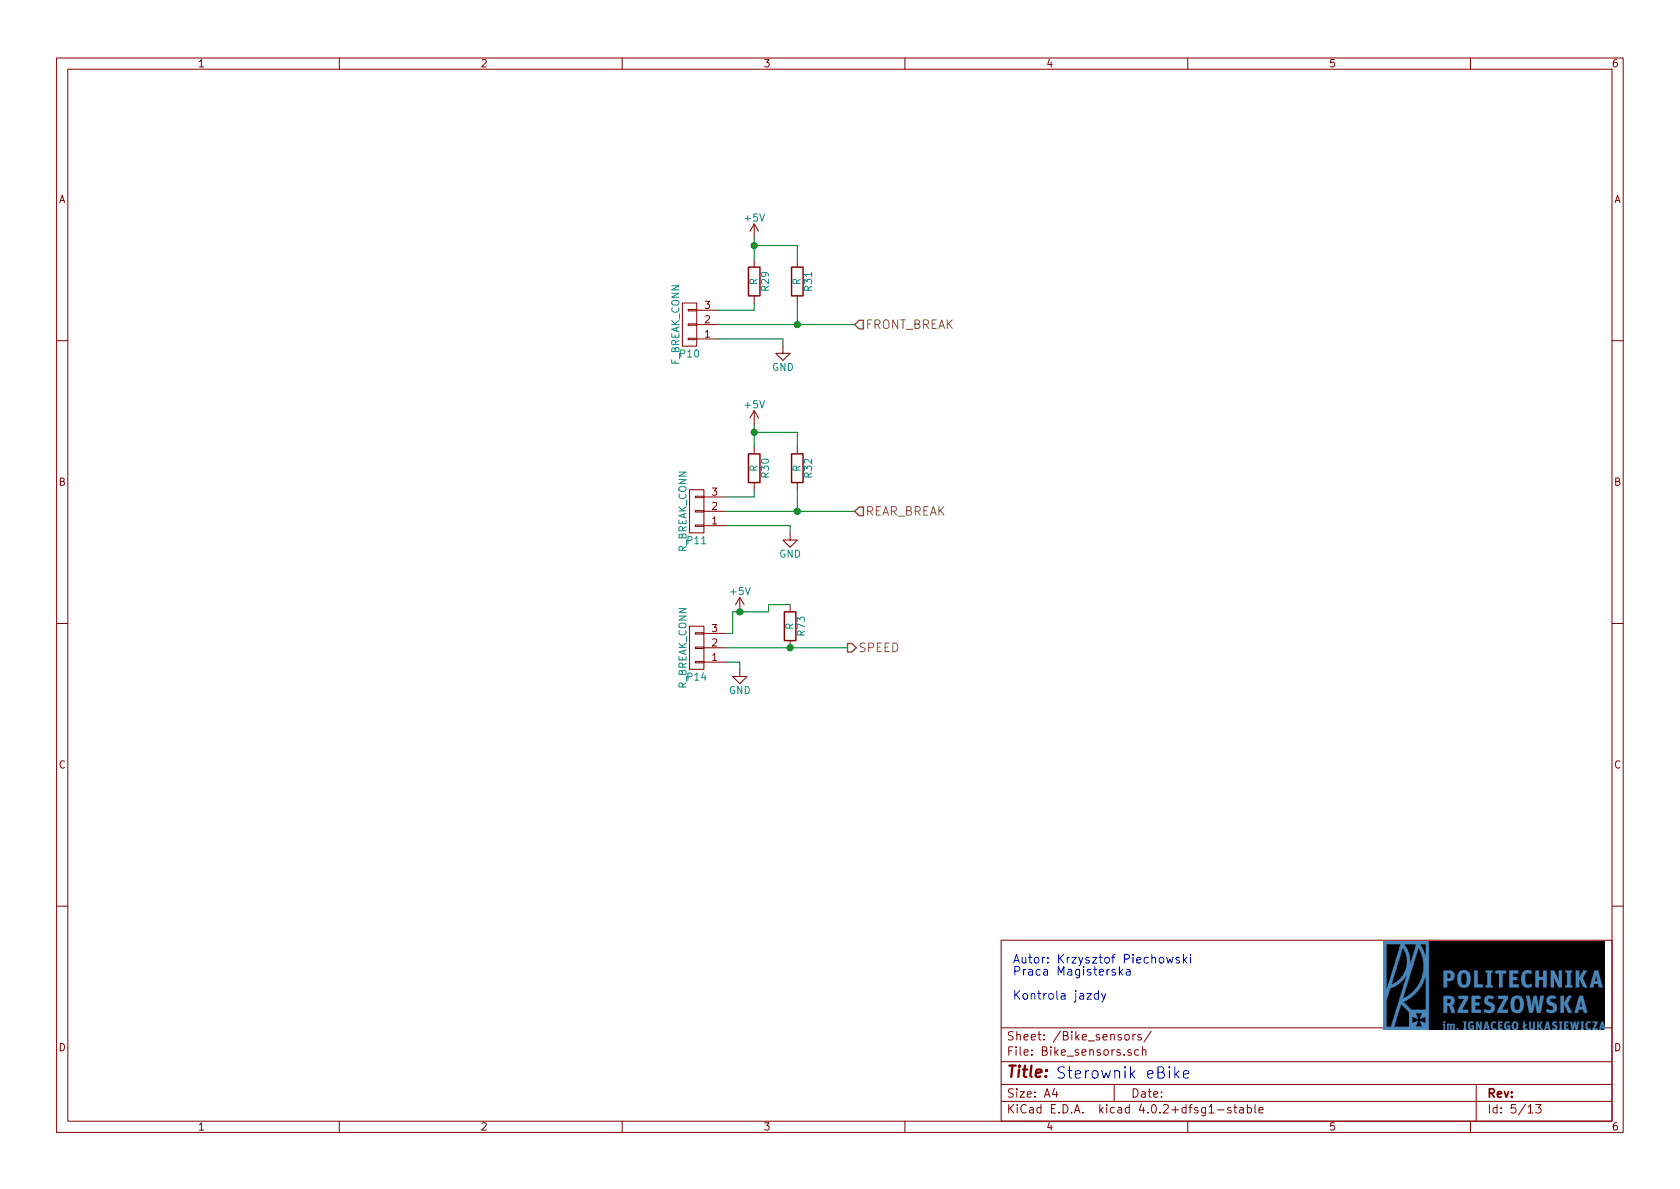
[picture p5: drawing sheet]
EESchema Schematic File Version 2
LIBS:power
LIBS:device
LIBS:transistors
LIBS:conn
LIBS:linear
LIBS:regul
LIBS:74xx
LIBS:cmos4000
LIBS:adc-dac
LIBS:memory
LIBS:xilinx
LIBS:microcontrollers
LIBS:dsp
LIBS:microchip
LIBS:analog_switches
LIBS:motorola
LIBS:texas
LIBS:intel
LIBS:audio
LIBS:interface
LIBS:digital-audio
LIBS:philips
LIBS:display
LIBS:cypress
LIBS:siliconi
LIBS:opto
LIBS:atmel
LIBS:contrib
LIBS:valves
LIBS:stm32f401rbt6
LIBS:usb_atype_jack
LIBS:mini_usb_jack
LIBS:stm32f100rbt6
LIBS:drv8302
LIBS:irfs7530
LIBS:microsd
LIBS:lr12k4-g
LIBS:EB_DRV-cache
EELAYER 25 0
EELAYER END
$Descr A4 11693 8268
encoding utf-8
Sheet 5 13
Title ""
Date ""
Rev ""
Comp ""
Comment1 ""
Comment2 ""
Comment3 ""
Comment4 ""
$EndDescr
$Comp
L CONN_01X03 P10
U 1 1
P 4800 2250
F 0 "P10" H 4800 2450 50  0000 C CNN
F 1 "F_BREAK_CONN" V 4900 2250 50  0000 C CNN
F 2 "Pin_Headers:Pin_Header_Straight_1x03" H 4800 2250 50  0001 C CNN
F 3 "" H 4800 2250 50  0000 C CNN
	1    4800 2250
	-1   0    0    1   
$EndComp
$Comp
L CONN_01X03 P11
U 1 1
P 4850 3550
F 0 "P11" H 4850 3750 50  0000 C CNN
F 1 "R_BREAK_CONN" V 4950 3550 50  0000 C CNN
F 2 "Pin_Headers:Pin_Header_Straight_1x03" H 4850 3550 50  0001 C CNN
F 3 "" H 4850 3550 50  0000 C CNN
	1    4850 3550
	-1   0    0    1   
$EndComp
$Comp
L +5V #PWR051
U 1 1
P 5250 1650
F 0 "#PWR051" H 5250 1500 50  0001 C CNN
F 1 "+5V" H 5250 1790 50  0000 C CNN
F 2 "" H 5250 1650 50  0000 C CNN
F 3 "" H 5250 1650 50  0000 C CNN
	1    5250 1650
	1    0    0    -1  
$EndComp
$Comp
L +5V #PWR052
U 1 1
P 5250 2950
F 0 "#PWR052" H 5250 2800 50  0001 C CNN
F 1 "+5V" H 5250 3090 50  0000 C CNN
F 2 "" H 5250 2950 50  0000 C CNN
F 3 "" H 5250 2950 50  0000 C CNN
	1    5250 2950
	1    0    0    -1  
$EndComp
$Comp
L GND #PWR053
U 1 1
P 5450 2400
F 0 "#PWR053" H 5450 2150 50  0001 C CNN
F 1 "GND" H 5450 2250 50  0000 C CNN
F 2 "" H 5450 2400 50  0000 C CNN
F 3 "" H 5450 2400 50  0000 C CNN
	1    5450 2400
	1    0    0    -1  
$EndComp
$Comp
L GND #PWR054
U 1 1
P 5500 3700
F 0 "#PWR054" H 5500 3450 50  0001 C CNN
F 1 "GND" H 5500 3550 50  0000 C CNN
F 2 "" H 5500 3700 50  0000 C CNN
F 3 "" H 5500 3700 50  0000 C CNN
	1    5500 3700
	1    0    0    -1  
$EndComp
$Comp
L R R29
U 1 1
P 5250 1950
F 0 "R29" V 5330 1950 50  0000 C CNN
F 1 "R" V 5250 1950 50  0000 C CNN
F 2 "Resistors_SMD:R_0805_HandSoldering" V 5180 1950 50  0001 C CNN
F 3 "" H 5250 1950 50  0000 C CNN
	1    5250 1950
	1    0    0    -1  
$EndComp
$Comp
L R R30
U 1 1
P 5250 3250
F 0 "R30" V 5330 3250 50  0000 C CNN
F 1 "R" V 5250 3250 50  0000 C CNN
F 2 "Resistors_SMD:R_0805_HandSoldering" V 5180 3250 50  0001 C CNN
F 3 "" H 5250 3250 50  0000 C CNN
	1    5250 3250
	1    0    0    -1  
$EndComp
$Comp
L R R31
U 1 1
P 5550 1950
F 0 "R31" V 5630 1950 50  0000 C CNN
F 1 "R" V 5550 1950 50  0000 C CNN
F 2 "Resistors_SMD:R_0805_HandSoldering" V 5480 1950 50  0001 C CNN
F 3 "" H 5550 1950 50  0000 C CNN
	1    5550 1950
	1    0    0    -1  
$EndComp
$Comp
L R R32
U 1 1
P 5550 3250
F 0 "R32" V 5630 3250 50  0000 C CNN
F 1 "R" V 5550 3250 50  0000 C CNN
F 2 "Resistors_SMD:R_0805_HandSoldering" V 5480 3250 50  0001 C CNN
F 3 "" H 5550 3250 50  0000 C CNN
	1    5550 3250
	1    0    0    -1  
$EndComp
Wire Wire Line
	5000 2150 5250 2150
Wire Wire Line
	5250 2150 5250 2100
Wire Wire Line
	5000 2250 5950 2250
Wire Wire Line
	5550 2250 5550 2100
Wire Wire Line
	5250 1800 5250 1650
Wire Wire Line
	5250 1700 5550 1700
Wire Wire Line
	5550 1700 5550 1800
Connection ~ 5250 1700
Wire Wire Line
	5050 3450 5250 3450
Wire Wire Line
	5250 3450 5250 3400
Wire Wire Line
	5050 3550 5950 3550
Wire Wire Line
	5550 3550 5550 3400
Wire Wire Line
	5250 3100 5250 2950
Wire Wire Line
	5250 3000 5550 3000
Wire Wire Line
	5550 3000 5550 3100
Connection ~ 5250 3000
Wire Wire Line
	5050 3650 5500 3650
Wire Wire Line
	5500 3650 5500 3700
Wire Wire Line
	5000 2350 5450 2350
Wire Wire Line
	5450 2350 5450 2400
Connection ~ 5550 2250
Connection ~ 5550 3550
Text HLabel 5950 2250 2    60   Input ~ 0
FRONT_BREAK
Text HLabel 5950 3550 2    60   Input ~ 0
REAR_BREAK
Text Notes 7050 6950 0    60   ~ 0
Autor: Krzysztof Piechowski\nPraca Magisterska\n\nKontrola jazdy
$Comp
L CONN_01X03 P14
U 1 1
P 4850 4500
F 0 "P14" H 4850 4700 50  0000 C CNN
F 1 "R_BREAK_CONN" V 4950 4500 50  0000 C CNN
F 2 "Pin_Headers:Pin_Header_Straight_1x03" H 4850 4500 50  0001 C CNN
F 3 "" H 4850 4500 50  0000 C CNN
	1    4850 4500
	-1   0    0    1   
$EndComp
$Comp
L +5V #PWR055
U 1 1
P 5150 4250
F 0 "#PWR055" H 5150 4100 50  0001 C CNN
F 1 "+5V" H 5150 4390 50  0000 C CNN
F 2 "" H 5150 4250 50  0000 C CNN
F 3 "" H 5150 4250 50  0000 C CNN
	1    5150 4250
	1    0    0    -1  
$EndComp
$Comp
L GND #PWR056
U 1 1
P 5150 4650
F 0 "#PWR056" H 5150 4400 50  0001 C CNN
F 1 "GND" H 5150 4500 50  0000 C CNN
F 2 "" H 5150 4650 50  0000 C CNN
F 3 "" H 5150 4650 50  0000 C CNN
	1    5150 4650
	1    0    0    -1  
$EndComp
Text HLabel 5900 4500 2    60   Output ~ 0
SPEED
Wire Wire Line
	5050 4400 5100 4400
Wire Wire Line
	5100 4400 5100 4250
Wire Wire Line
	5100 4250 5350 4250
Wire Wire Line
	5050 4600 5150 4600
Wire Wire Line
	5150 4600 5150 4650
$Comp
L R R73
U 1 1
P 5500 4350
F 0 "R73" V 5580 4350 50  0000 C CNN
F 1 "R" V 5500 4350 50  0000 C CNN
F 2 "Resistors_SMD:R_0805_HandSoldering" V 5430 4350 50  0001 C CNN
F 3 "" H 5500 4350 50  0000 C CNN
	1    5500 4350
	1    0    0    -1  
$EndComp
Wire Wire Line
	5350 4250 5350 4200
Wire Wire Line
	5350 4200 5500 4200
Connection ~ 5150 4250
Wire Wire Line
	5050 4500 5900 4500
Connection ~ 5500 4500
Text Notes 7350 7500 0    79   ~ 0
Sterownik eBike\n
$EndSCHEMATC
